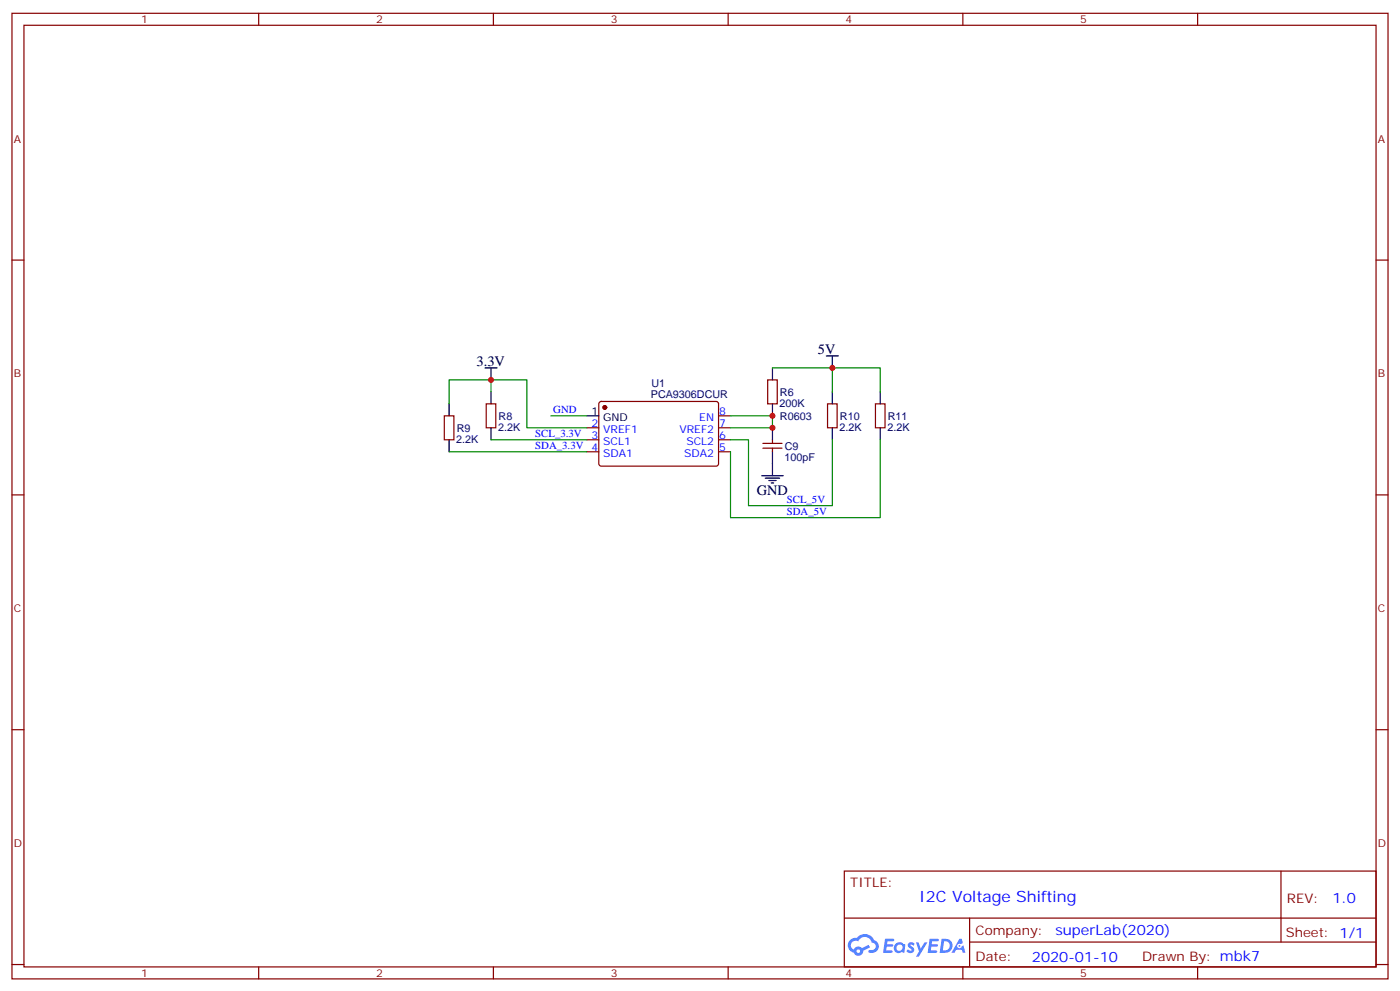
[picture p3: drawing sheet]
<svg xmlns="http://www.w3.org/2000/svg" width="412mm" height="292mm" viewBox="0 0 412 292" stroke-linecap="round" stroke-linejoin="round" font-family="sans-serif">
<g fill="none" stroke="#870000" stroke-width=".35">
<path d="M3.5 3.9h405.4v284.4h-405.4zM7.1 7.4h398.2v277.3h-398.2zM76.2 3.9v3.5M145.3 3.9v3.5M214.5 3.9v3.5M283.6 3.9v3.5M352.8 3.9v3.5M3.5 76.6h3.6M405.3 76.6h3.6M3.5 145.7h3.6M405.3 145.7h3.6M3.5 214.9h3.6"/>
<path d="M405.3 214.9h3.6M248.7 256.5h156.6v28.2h-156.6zM377.3 256.5v20.9M248.7 270.4h156.5M285.6 277.4h119.6M285.6 270.4v14.1M3.5 284h3.6M76.2 284.7v3.6M145.3 284.7v3.6M214.5 284.7v3.6M283.6 284.7v3.6M352.8 284.7v3.6"/>
<path d="M405.3 284h3.6"/>
</g>
<g fill="#5487ff">
<path d="M267.7 277.7a1.22 1.22 0 0 1 1.7 .2l-.4 .6a.47 .47 0 0 0-.3-.4 .47 .47 0 0 0-.5 .2l.1 .2a1.14 1.14 0 0 1 .8 1.8 1.14 1.14 0 0 1-1.9 0l-.2-.2 .5-.6 .7 .5a.29 .29 0 0 0 .3-.3 .29 .29 0 0 0-.2-.3 1.04 1.04 0 0 1-.6-1.7z"/>
<path d="M260.7 276.4h2.4l.3 .2-.2 .5-1.8 .1-.1 .8h1.5l.3 .4-.3 .4h-1.6l-.2 1.1h1.7l.2 .3-.2 .3-2.6 .1z"/>
<path d="M273.8 276.4h2.4l.3 .2-.1 .5-1.8 .1-.2 .8h1.6l.3 .4-.4 .4h-1.6l-.1 1.1h1.7l.2 .3-.2 .3-2.6 .1z"/>
<path d="M282.6 276.4h.7l.3 1.3-.6 .3a.69 .69 0 0 0-1 .3 .69 .69 0 0 0 .4 .9 .69 .69 0 0 0 .9-.6l.5-.2 .6 2.2h-.8l-.2-.9h-1.8l-.5 .9h-.8z"/>
<path d="M269.8 277.5h.8l.6 1.8 1.1-1.8h.9l-2.6 4.2h-.8l.9-1.5z"/>
<path d="M277.4 276.4l-.6 4.2h1.3a2.11 2.11 0 0 0 2.5-2.1 2.11 2.11 0 0 0-2.5-2.1zM278.1 277.2a1.39 1.39 0 0 1 1.7 1.4 1.39 1.39 0 0 1-1.8 1.3h-.3z"/>
<path d="M263.7 278.1a1.54 1.54 0 0 0-.1 2.1 1.54 1.54 0 0 0 2.2 .1l.6 .3 .3-2.3-.2-.3h-.4a1.49 1.49 0 0 0-2.4 .1zM264 279.1a.94 .94 0 0 1 1.8 0 .94 .94 0 0 1-1.8 0z"/>
<path d="M250.4 276.8a2.18 2.18 0 0 0 1.1 3.7 1.44 1.44 0 0 0 1.6 .9 1.44 1.44 0 0 0 1.2-1.4l2-1-.5-.8-1.9 1a1.47 1.47 0 0 0-2.4 .4 1.39 1.39 0 0 1-.7-1.9 1.39 1.39 0 0 1 2-.5 2.12 2.12 0 0 1 2.2-1.3 2.12 2.12 0 0 1 1.9 1.7 1.14 1.14 0 0 1 1.1 1.4 1.14 1.14 0 0 1-1.7 .7 .43 .43 0 0 0-.5 .4 .43 .43 0 0 0 .4 .5 1.98 1.98 0 0 0 2.5-1.2 1.98 1.98 0 0 0-1.2-2.6 3.1 3.1 0 0 0-5.3-.6l-.9 .1zM252.3 280.1a.55 .55 0 0 1 1.1 0 .55 .55 0 0 1-1.1 0z"/>
<circle cx="282.6" cy="278.5" r=".26"/>
</g>
<g fill="none" stroke="#870000" stroke-width=".35">
<path d="M143.2 118.9h2.8v7.1h-2.8zM176.6 118.4l.5-.2 34.1 .1 .5 .6-.1 17.9-.6 .5-34.2-.1-.4-.6v-17.7zM226.1 111.9h2.9v7h-2.9zM243.8 118.9h2.8v7.1h-2.8zM257.9 118.9h2.8v7.1h-2.8zM130.9 122.4h2.8v7.1h-2.8zM172.9 126h3.5M172.9 129.5h3.5M172.9 133h3.5M211.7 126h3.5M211.7 129.5h3.5M211.7 133h3.5"/>
<path d="M211.7 122.4h3.5M224.7 132h5.7M224.7 130.6h5.7M227.5 129.5v1.1M227.5 132v1"/>
</g>
<circle cx="178.2" cy="120" r=".53" fill="#870000" stroke="#870000" stroke-width=".35"/>
<g fill="none" stroke="#000" stroke-width=".35">
<path d="M132.3 118.9v3.5M142.9 108.3h3.5M144.6 108.3v3.6M144.6 115.4v3.5M227.5 108.3v3.6M227.5 118.9v3.5M243.4 104.8h3.5M245.2 104.8v3.5M245.2 115.4v3.5M259.3 115.4v3.5M132.3 129.5v3.5M144.6 126v3.5"/>
<path d="M172.9 122.4h3.5M227.5 126v3.5M227.5 133v7.1M245.2 126v3.5M259.3 126v3.5M224.4 140.1h6.3M225.4 140.8h4.3M226.5 141.5h2.1M227.2 142.2h.7"/>
</g>
<path d="M144.6 111.9h-12.3v7M144.6 111.9h10.6v14.1h17.7M144.6 111.9v3.5M227.5 108.3h17.7M245.2 108.3h14.1v7.1M245.2 108.3v7.1M132.3 133h40.6M144.6 129.5h28.3M162.3 122.4h10.6M215.2 122.4h12.3v3.6h-12.3M215.2 129.5h5.3v19.4h24.7v-19.4M259.3 129.5v22.9h-44.1v-19.4" fill="none" stroke="#008700" stroke-width=".35"/>
<g fill="#c00">
<circle cx="227.5" cy="122.4" r=".88"/>
<circle cx="144.6" cy="111.9" r=".88"/>
<circle cx="245.2" cy="108.3" r=".88"/>
<circle cx="227.5" cy="126" r=".88"/>
</g>
<text font-size="4.6" fill="#00f" x="270.8" y="265.5">I2C Voltage Shifting</text>
<g font-size="4.2">
<text x="140.4" y="107.6">3.3V</text>
<text x="240.9" y="104.1">5V</text>
<text x="223" y="145.7">GND</text>
</g>
<g font-size="4.2" fill="#00f">
<text x="392.5" y="265.8">1.0</text>
<text x="310.9" y="275.3">superLab(2020)</text>
<text x="304" y="283.1">2020-01-10</text>
</g>
<g font-size="3.9" fill="#800">
<text x="250.5" y="261.1">TITLE:</text>
<text x="379.1" y="265.8">REV:</text>
<text x="287.4" y="275.3">Company:</text>
<text x="378.7" y="275.9">Sheet: 1/1</text>
<text x="287.4" y="283">Date:</text>
<text x="336.4" y="283.1">Drawn By: mbk7</text>
</g>
<g font-size="3.2" fill="#800">
<text x="41.6" y="6.9">1</text>
<text x="110.8" y="6.9">2</text>
<text x="179.9" y="6.9">3</text>
<text x="249.1" y="6.9">4</text>
<text x="318.2" y="6.9">5</text>
<text x="4.1" y="42">A</text>
<text x="405.9" y="42">A</text>
<text x="4.1" y="111.2">B</text>
<text x="405.9" y="111.2">B</text>
<text x="4.1" y="180.3">C</text>
<text x="405.9" y="180.3">C</text>
<text x="4.1" y="249.4">D</text>
<text x="405.9" y="249.4">D</text>
<text x="41.6" y="287.7">1</text>
<text x="110.8" y="287.7">2</text>
<text x="179.9" y="287.7">3</text>
<text x="249.1" y="287.7">4</text>
<text x="318.2" y="287.7">5</text>
</g>
<g font-size="3.2" fill="#000080">
<text x="191.9" y="113.9">U1</text>
<text x="191.7" y="117.2">PCA9306DCUR</text>
<text x="229.7" y="119.7">200K</text>
<text x="229.8" y="116.5">R6</text>
<text x="146.9" y="123.6">R8</text>
<text x="229.7" y="123.6">R0603</text>
<text x="247.4" y="123.6">R10</text>
<text x="261.5" y="123.6">R11</text>
<text x="134.4" y="130.3">2.2K</text>
<text x="134.5" y="127.2">R9</text>
<text x="146.8" y="126.8">2.2K</text>
<text x="247.3" y="126.8">2.2K</text>
<text x="261.4" y="126.8">2.2K</text>
<text x="231.1" y="135.6">100pF</text>
<text x="231.2" y="132.4">C9</text>
</g>
<g font-size="3.2" fill="#00f">
<text x="163" y="121.6">GND</text>
<text x="174.2" y="125.6">2</text>
<text x="206" y="123.9">EN</text>
<text x="211.8" y="125.6">7</text>
<text x="211.8" y="122.1">8</text>
<text x="157.7" y="128.6">SCL_3.3V</text>
<text x="174.2" y="129.2">3</text>
<text x="177.7" y="127.4">VREF1</text>
<text x="177.7" y="130.9">SCL1</text>
<text x="200.1" y="127.4">VREF2</text>
<text x="202.2" y="130.9">SCL2</text>
<text x="211.8" y="129.2">6</text>
<text x="157.7" y="132.2">SDA_3.3V</text>
<text x="174.2" y="132.7">4</text>
<text x="177.7" y="134.4">SDA1</text>
<text x="201.6" y="134.4">SDA2</text>
<text x="211.8" y="132.7">5</text>
<text x="231.8" y="148">SCL_5V</text>
<text x="231.8" y="151.6">SDA_5V</text>
</g>
<g font-size="3.2">
<text x="174.2" y="122.1">1</text>
<text x="177.7" y="123.9">GND</text>
</g>
</svg>
